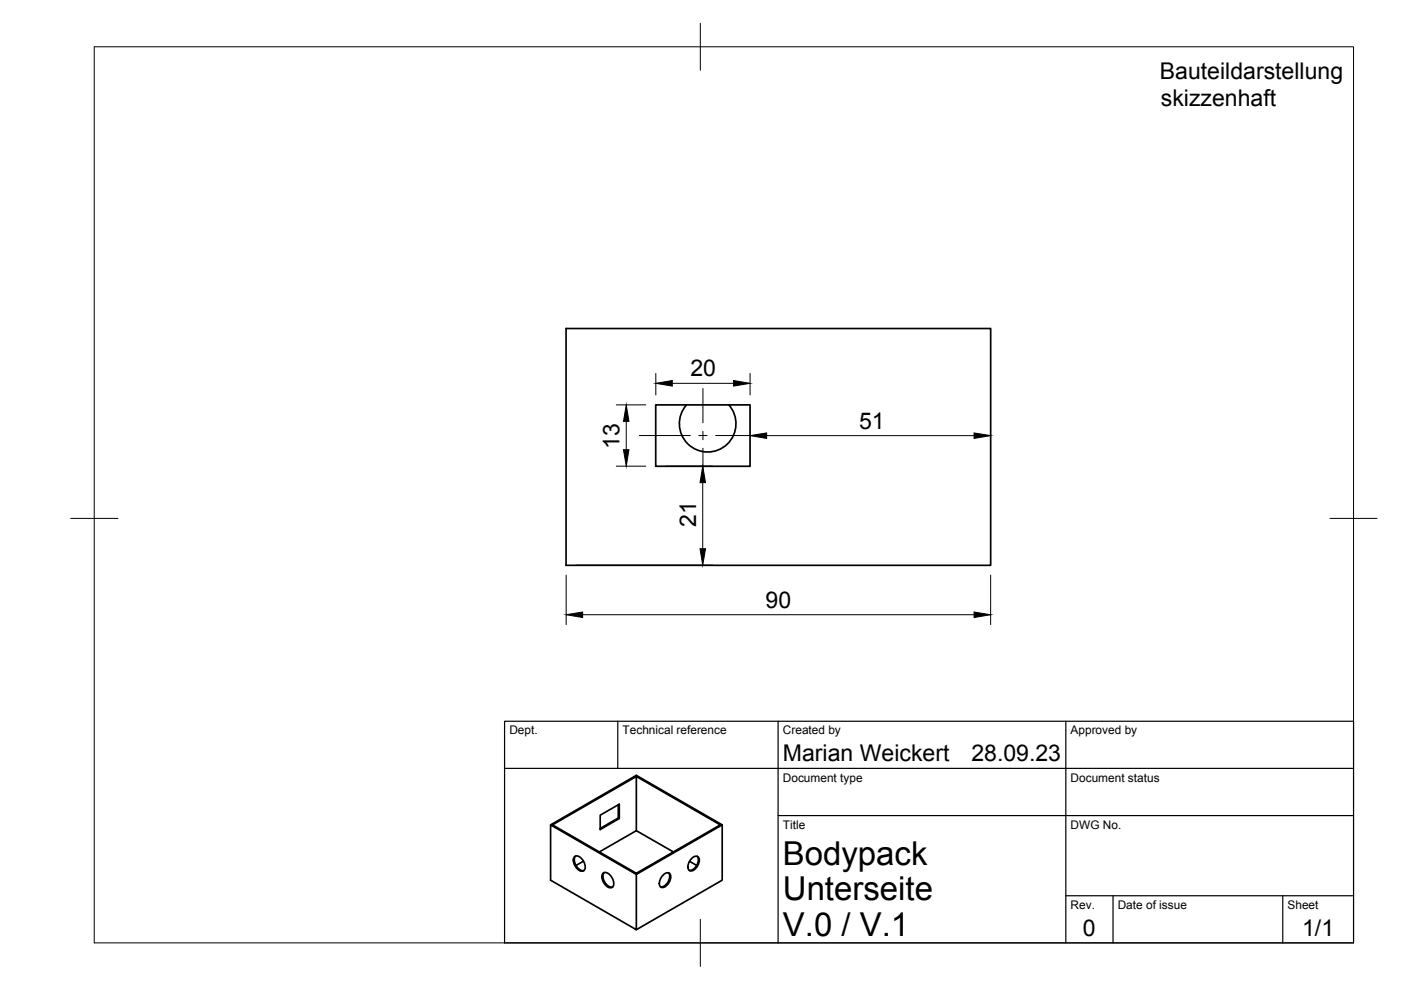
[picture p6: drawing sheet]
<svg xmlns="http://www.w3.org/2000/svg" width="297mm" height="210mm" viewBox="0 0 297 210" stroke-linecap="round" stroke-linejoin="round" font-family="sans-serif">
<!-- layer: Visible -->
<g fill="none" stroke="#000" stroke-width=".36">
<path d="M120 69.7h90v50.2h-90zM139 85.8h20v13.1h-20zM145.6 85.8a6 6 0 0 0 .3 8.4 6 6 0 0 0 8.3 0 6 6 0 0 0 .3-8.4M116.7 174.9l18.2-10.5 18.2 10.5v11.7l-18.2 10.5M131.1 170.6v2.8l.2 .1v-3l-4 2.3v3.1l4-2.4M131.1 173.4l-3.8 2.3M134.9 164.6l-17.8 10.3 17.8 10.3 17.8-10.3-17.8-10.3v11.5M153.1 174.9l-18.2 10.5v11.7l-18.2-10.5v-11.7l18.2 10.5M121.8 181.6a1.54 1.54 0 0 1 2 1.2 1.36 1.36 0 0 1-.2 1.9 2.22 2.22 0 0 1-1.8-3.1zM122 181.5a2.19 2.19 0 0 0 1.8 3.1M123.7 182.6l-1.6 .9M127.1 180.6l7.8-4.5 7.9 4.5"/>
<path d="M127.9 185.2a1.54 1.54 0 0 1 2 1.1 1.36 1.36 0 0 1-.3 1.9 2.22 2.22 0 0 1-1.7-3zM128.1 185a2.19 2.19 0 0 0 1.8 3.1M140.6 185.5a.88 .88 0 0 1 1.6 0 2.26 2.26 0 0 1-1.9 2.7 1.49 1.49 0 0 1 0-2.3zM141.7 185.1a2.12 2.12 0 0 1-1.7 2.9M146.2 182.6l1.5 .9M146.7 182a.88 .88 0 0 1 1.5 0 2.26 2.26 0 0 1-1.9 2.6 1.49 1.49 0 0 1 0-2.2zM147.8 181.6a2.12 2.12 0 0 1-1.7 2.9"/>
</g>
<!-- layer: BORDER -->
<path d="M20 9.9h267v190h-267zM148.5 4.9v10M15 109.9h10M282 109.9h10M148.5 194.9v10" fill="none" stroke="#000" stroke-width=".21"/>
<!-- layer: TITLEBLOCK -->
<path d="M107 152.9h180v47h-180zM131 152.9v10M165 152.9v47M226 152.9v47M107 162.9h180M165 172.9h122M226 189.9h61M236 189.9v10M272 189.9v10" fill="none" stroke="#000" stroke-width=".25"/>
<!-- layer: Smart Centers -->
<path d="M135.5 92.3h10.8M148.1 92.3h1.8M149 82.4v7.3M149 91.5v1.7M149 95v7.3M151.7 92.3h10.8" fill="none" stroke="#000" stroke-width=".21"/>
<!-- layer: FD_Dimensions -->
<g fill="none" stroke="#000" stroke-width=".21">
<path d="M139 79.2v4.5M159 79.2v4.5M130.7 98.8h6.2M130.7 85.8h6.2M132.8 89.3v6M141.1 98.8h10M142.5 81.3h13M162.5 92.4h44M122.1 119.8h29M149 102.3v14M120 121.9v10.5M123.5 130.3h83"/>
<path d="M210 121.9v10.5"/>
</g>
<path d="M132.2 95.3h1.1l-.5 3.5zM132.8 85.8l.5 3.5h-1.1zM139 81.3l3.5-.6v1.2zM155.5 80.7l3.5 .6-3.5 .6zM159 92.4l3.5-.6v1.2zM206.5 91.8l3.5 .6-3.5 .6zM149 98.8l.6 3.5h-1.2zM148.4 116.3h1.2l-.6 3.5zM120 130.3l3.5-.5v1.1zM206.5 129.8l3.5 .5-3.5 .6z" fill="#000" stroke="#000" stroke-width=".21"/>
<g font-size="7">
<text x="166" y="183.4">Bodypack</text>
<text x="166" y="190.9">Unterseite</text>
<text x="166" y="198.4">V.0 / V.1</text>
</g>
<g font-size="4.9">
<text x="245.9" y="16.7">Bauteildarstellung</text>
<text x="246.1" y="22.5">skizzenhaft</text>
<text x="146.4" y="79.8">20</text>
<text x="131.3" y="95.2" transform="rotate(-90 131.3 95.2)">13</text>
<text x="182.2" y="90.9">51</text>
<text x="147.6" y="111.7" transform="rotate(-90 147.6 111.7)">21</text>
<text x="162.3" y="128.9">90</text>
<text x="166" y="161.4">Marian Weickert</text>
<text x="206" y="161.4">28.09.23</text>
<text x="229.6" y="198.6">0</text>
<text x="276.1" y="198.6">1/1</text>
</g>
<g font-size="2.5">
<text x="108" y="155.7">Dept.</text>
<text x="132" y="155.7">Technical reference</text>
<text x="166" y="155.7">Created by</text>
<text x="227" y="155.7">Approved by</text>
<text x="166" y="165.7">Document type</text>
<text x="227" y="165.7">Document status</text>
<text x="166" y="175.7">Title</text>
<text x="227" y="175.7">DWG No.</text>
<text x="227" y="192.7">Rev.</text>
<text x="237" y="192.7">Date of issue</text>
<text x="273" y="192.7">Sheet</text>
</g>
</svg>
